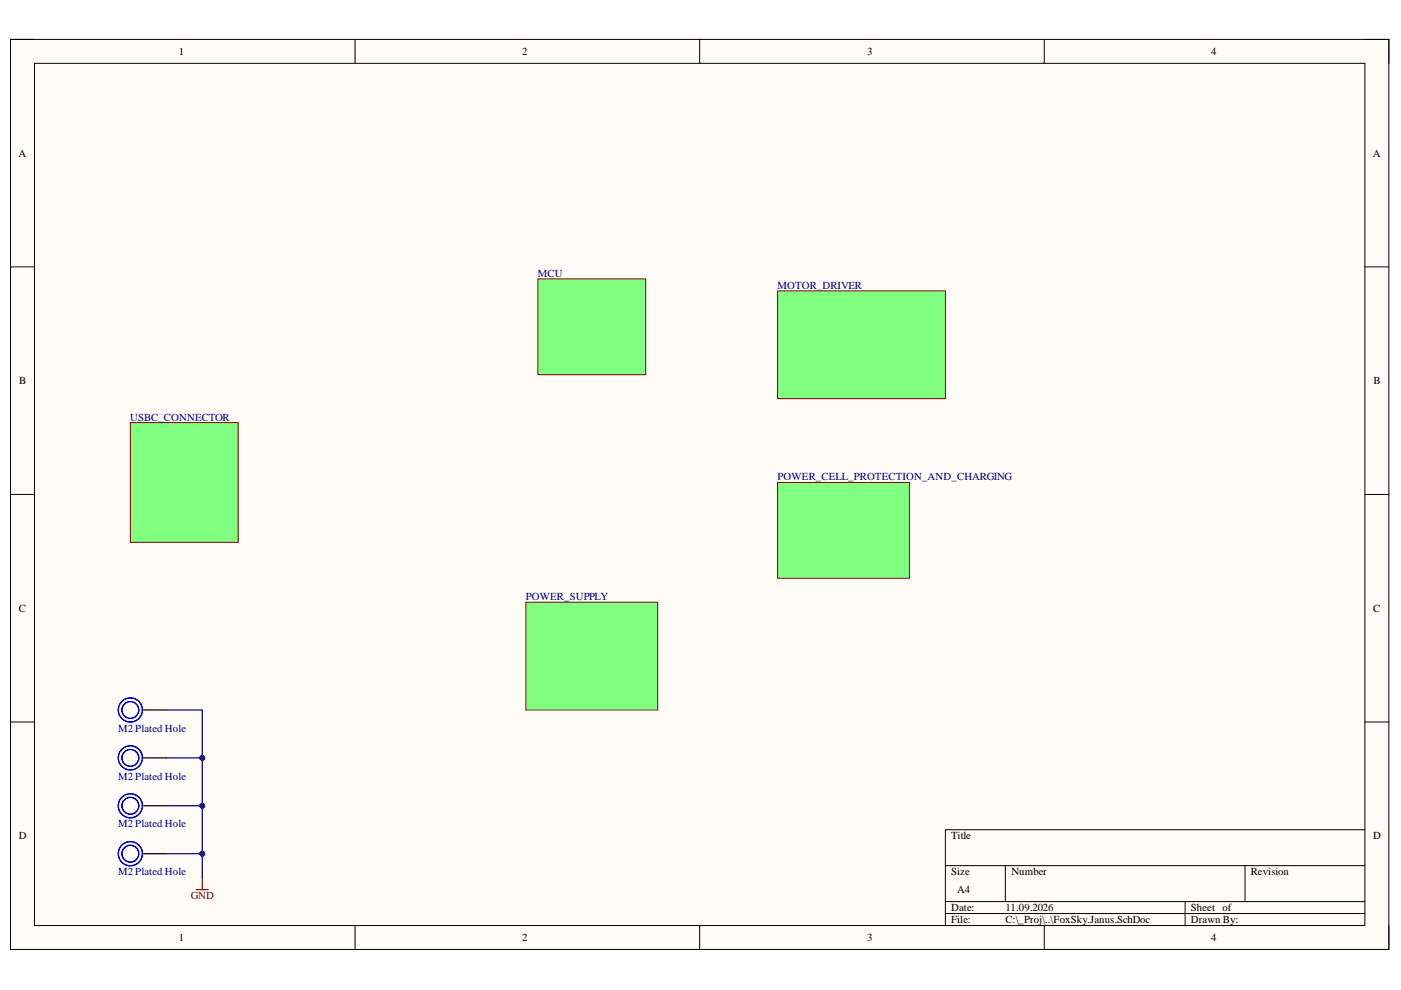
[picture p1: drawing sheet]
<svg xmlns="http://www.w3.org/2000/svg" width="297mm" height="210mm" viewBox="0 0 297 210" stroke-linecap="round" stroke-linejoin="round" font-family="sans-serif">
<path d="M2.2 8.4h292.3v192.9h-292.3z" fill-rule="evenodd" fill="#fffcf8"/>
<path d="M2.2 8.4h292.3v192.9h-292.3z" fill="none" stroke="#000" stroke-width=".21"/>
<path d="M7.3 13.4h282.1v182.8h-282.1z" fill-rule="evenodd" fill="#fffcf8"/>
<g fill="none" stroke="#000" stroke-width=".21">
<path d="M2.2 8.4h5.1M7.3 13.4h282.1v182.8h-282.1zM75.3 8.4v5M148.3 8.4v5M221.4 8.4v5M289.4 8.4h5.1v5M2.2 56.6h5.1M289.4 56.6h5.1M2.2 104.8h5.1M289.4 104.8h5.1M2.2 153.1h5.1M289.4 153.1h5.1"/>
<path d="M289.4 175.9h-89v20.3M75.3 196.2v5.1M148.3 196.2v5.1M200.4 183.5h89M200.4 191.2h89M200.4 193.7h89M213.1 183.5v7.7M221.4 196.2v5.1M251.3 191.2v5M264 183.5v7.7M294.5 196.2v5.1"/>
</g>
<path d="M114 59.1h22.9v20.3h-22.9z" fill-rule="evenodd" fill="#80ff80"/>
<path d="M114 59.1h22.9v20.3h-22.9z" fill="none" stroke="#800000" stroke-width=".21"/>
<path d="M164.9 102.3h27.9v20.3h-27.9z" fill-rule="evenodd" fill="#80ff80"/>
<path d="M164.9 102.3h27.9v20.3h-27.9z" fill="none" stroke="#800000" stroke-width=".21"/>
<path d="M111.5 127.7h27.9v22.8h-27.9z" fill-rule="evenodd" fill="#80ff80"/>
<path d="M111.5 127.7h27.9v22.8h-27.9z" fill="none" stroke="#800000" stroke-width=".21"/>
<path d="M164.9 61.7h35.5v22.8h-35.5z" fill-rule="evenodd" fill="#80ff80"/>
<path d="M164.9 61.7h35.5v22.8h-35.5z" fill="none" stroke="#800000" stroke-width=".21"/>
<path d="M27.6 89.6h22.9v25.4h-22.9z" fill-rule="evenodd" fill="#80ff80"/>
<path d="M27.6 89.6h22.9v25.4h-22.9z" fill="none" stroke="#800000" stroke-width=".21"/>
<path d="M41.6 188.6h2.6M42.9 186.1v2.5" fill="none" stroke="#800000" stroke-width=".25"/>
<g fill="none" stroke="#00f" stroke-width=".25">
<circle cx="27.6" cy="150.5" r="1.79"/>
<circle cx="27.6" cy="150.5" r="2.56"/>
<circle cx="27.6" cy="170.8" r="1.79"/>
<circle cx="27.6" cy="160.7" r="1.79"/>
<circle cx="27.6" cy="160.7" r="2.56"/>
<circle cx="27.6" cy="170.8" r="2.56"/>
<circle cx="27.6" cy="181" r="1.79"/>
<circle cx="27.6" cy="181" r="2.56"/>
</g>
<path d="M30.2 150.5h5.1M30.2 160.7h5.1M30.2 170.8h5.1M30.2 181h5.1" fill="none" stroke="#000" stroke-width=".25"/>
<path d="M35.3 160.7h7.6" fill="none" stroke="#000080" stroke-width=".25"/>
<circle cx="42.9" cy="160.7" r=".51" fill="#000080"/>
<circle cx="42.9" cy="160.7" r=".51" fill="none" stroke="#000080" stroke-width=".21"/>
<path d="M35.3 170.8h7.6" fill="none" stroke="#000080" stroke-width=".25"/>
<circle cx="42.9" cy="170.8" r=".51" fill="#000080"/>
<circle cx="42.9" cy="170.8" r=".51" fill="none" stroke="#000080" stroke-width=".21"/>
<path d="M35.3 150.5h7.6v30.5h-7.6" fill="none" stroke="#000080" stroke-width=".25"/>
<circle cx="42.9" cy="160.7" r=".51" fill="#000080"/>
<circle cx="42.9" cy="160.7" r=".51" fill="none" stroke="#000080" stroke-width=".21"/>
<circle cx="42.9" cy="170.8" r=".51" fill="#000080"/>
<circle cx="42.9" cy="170.8" r=".51" fill="none" stroke="#000080" stroke-width=".21"/>
<circle cx="42.9" cy="181" r=".51" fill="#000080"/>
<circle cx="42.9" cy="181" r=".51" fill="none" stroke="#000080" stroke-width=".21"/>
<path d="M42.9 181v5.1" fill="none" stroke="#000080" stroke-width=".25"/>
<circle cx="42.9" cy="181" r=".51" fill="#000080"/>
<circle cx="42.9" cy="181" r=".51" fill="none" stroke="#000080" stroke-width=".21"/>
<g font-size="2.3">
<text x="37.9" y="11.7">1</text>
<text x="110.7" y="11.7">2</text>
<text x="183.9" y="11.7">3</text>
<text x="256.8" y="11.7">4</text>
<text x="3.9" y="33.3">A</text>
<text x="291.1" y="33.3">A</text>
<text x="4.1" y="81.5">B</text>
<text x="291.2" y="81.5">B</text>
<text x="4" y="129.7">C</text>
<text x="291.1" y="129.7">C</text>
<text x="4" y="178">D</text>
<text x="201.7" y="178">Title</text>
<text x="291.1" y="178">D</text>
<text x="201.7" y="185.6">Size</text>
<text x="214.4" y="185.6">Number</text>
<text x="265.2" y="185.6">Revision</text>
<text x="202.9" y="189.4">A4</text>
<text x="201.7" y="193.2">Date:</text>
<text x="201.7" y="195.7">File:</text>
<text x="213.2" y="193.2">11.09.2026</text>
<text x="213.2" y="195.7">C:\_Proj\..\FoxSky.Janus.SchDoc</text>
<text x="252.5" y="193.2">Sheet of</text>
<text x="252.5" y="195.7">Drawn By:</text>
<text x="37.9" y="199.5">1</text>
<text x="110.7" y="199.5">2</text>
<text x="183.9" y="199.5">3</text>
<text x="256.8" y="199.5">4</text>
</g>
<g font-size="2.3" fill="#000080">
<text x="114" y="58.7">MCU</text>
<text x="164.9" y="61.2">MOTOR_DRIVER</text>
<text x="27.6" y="89.2">USBC_CONNECTOR</text>
<text x="164.9" y="101.8">POWER_CELL_PROTECTION_AND_CHARGING</text>
<text x="111.5" y="127.2">POWER_SUPPLY</text>
<text x="25" y="155.2">M2 Plated Hole</text>
<text x="25" y="165.3">M2 Plated Hole</text>
<text x="25" y="175.4">M2 Plated Hole</text>
<text x="25" y="185.6">M2 Plated Hole</text>
</g>
<text font-size="2.3" fill="#800000" x="40.4" y="190.7">GND</text>
</svg>
